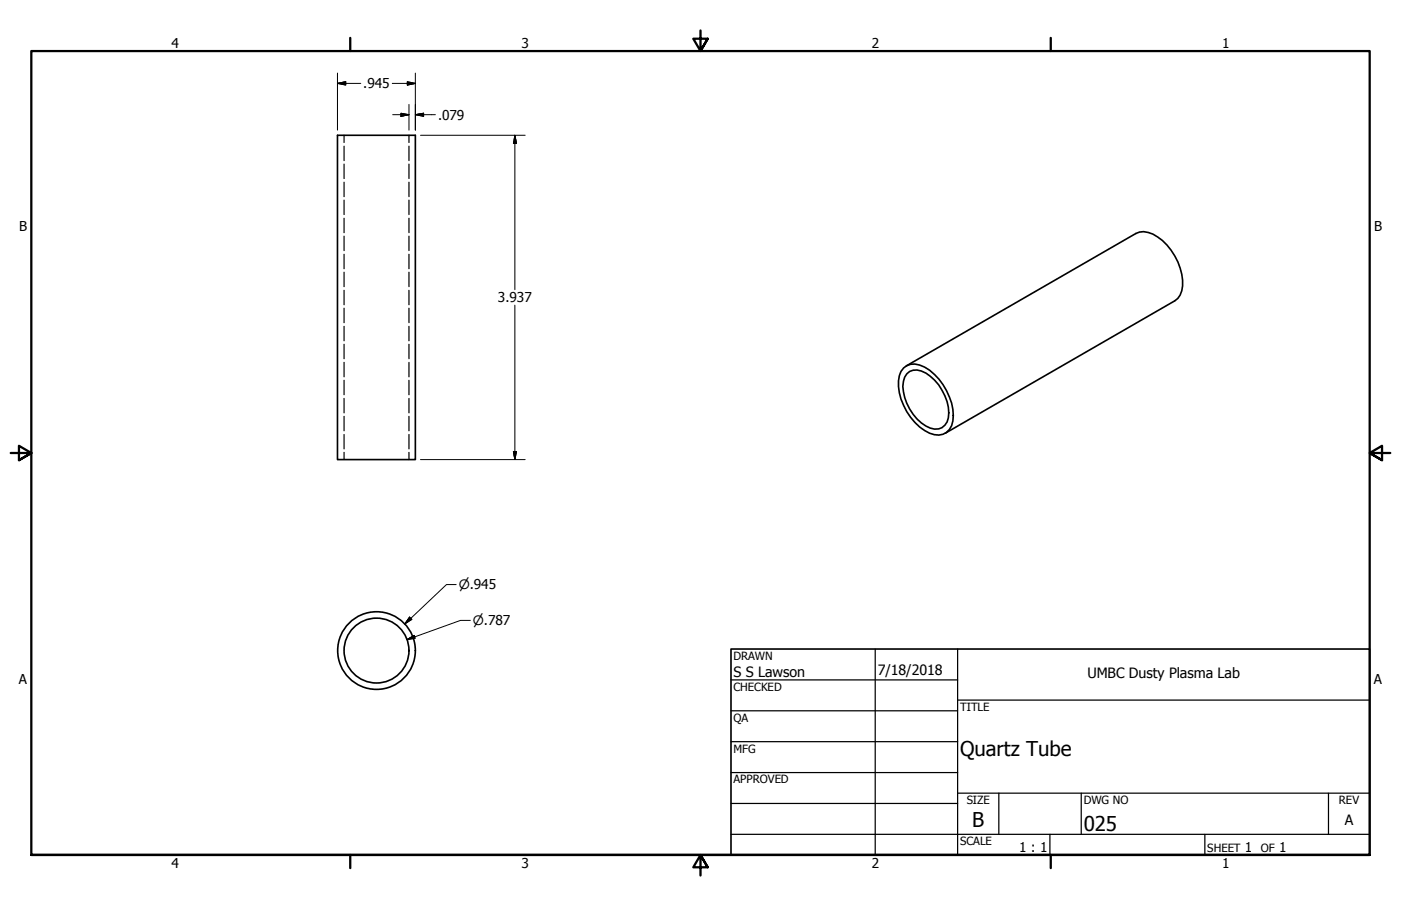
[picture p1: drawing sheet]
<svg xmlns="http://www.w3.org/2000/svg" width="432mm" height="279mm" viewBox="0 0 432 279" stroke-linecap="round" stroke-linejoin="round" font-family="sans-serif">
<!-- layer: Visible (ANSI) -->
<g fill="none" stroke="#000" stroke-width=".51">
<path d="M104 41.7h24v100h-24zM278.5 113.5a5.1 5.1 0 0 1 6.5-.3 18.2 18.2 0 0 1 8.7 16.6 4.8 4.8 0 0 1-7.2 3.8 17.9 17.9 0 0 1-9.6-16.1l.3-1.6 .5-1.3zM279.3 112.8l70.8-40.8a6.1 6.1 0 0 1 6.7 1.1 17.5 17.5 0 0 1 7.4 16.6l-.5 1.3-.7 1-.9 .8-70.8 40.8M279.5 115.3a4.3 4.3 0 0 1 5.9-.2 15.3 15.3 0 0 1 6.9 13.7 3.9 3.9 0 0 1-5.6 3.2 14.7 14.7 0 0 1-8.3-14.4l.4-1.3z"/>
<circle cx="116" cy="200.6" r="12"/>
<circle cx="116" cy="200.6" r="10"/>
</g>
<!-- layer: Hidden (ANSI) -->
<g fill="none" stroke="#000" stroke-width=".38">
<path d="M106 41.7v2.2M106 45.1v4.4M106 50.6v4.5M106 56.2v4.4M126 41.7v2.2M126 45.1v4.4M126 50.6v4.5M126 56.2v4.4M106 61.7v4.5M106 67.3v4.5M106 72.8v4.5M106 78.4v4.5"/>
<path d="M126 61.7v4.5M126 67.3v4.5M126 72.8v4.5M126 78.4v4.5M106 83.9v4.5M106 89.5v4.5M106 95.1v4.4M126 83.9v4.5M126 89.5v4.5M126 95.1v4.4M106 100.6v4.5M106 106.2v4.4"/>
<path d="M106 111.8v4.4M106 117.3v4.4M126 100.6v4.5M126 106.2v4.4M126 111.8v4.4M126 117.3v4.4M106 122.9v4.4M106 128.4v4.4M106 134v4.4M106 139.5v2.2M126 122.9v4.4M126 128.4v4.4"/>
<path d="M126 134v4.4M126 139.5v2.2"/>
</g>
<!-- layer: Border (ANSI) -->
<path d="M107.9 11.7v4M215.9 9.4v6.3l-2.2-3.8h4.4l-2.2 3.8 2.2-3.8M323.8 11.7v4M3.3 139.7h6.4l-3.9-2.2v4.4l3.9-2.2-3.9 2.2M428.5 139.7h-6.4l3.9-2.2v4.4l-3.9-2.2 3.9 2.2M9.7 263.7v-248h412.4v248h-412.4h412.4M107.9 263.7v4M218.1 267.5l-2.2-3.8 2.2 3.8h-4.4l2.2-3.8v6.3M323.8 263.7v4" fill="none" stroke="#000" stroke-width=".7"/>
<!-- layer: Title (ANSI) -->
<g fill="none" stroke="#000" stroke-width=".38">
<path d="M225.3 209.7h69.8M225.3 219.2h69.8M269.7 200.2v63.5M295.1 215.9h127M295.1 200.2v63.5M225.3 228.7h69.8M225.3 238.3h69.8M225.3 257.3h196.8M225.3 247.8h69.8M295.1 244.6h127M307.8 244.6v12.7M323.6 257.3v6.4"/>
<path d="M333.2 244.6v12.7M371.3 257.3v6.4M409.4 244.6v12.7"/>
</g>
<path d="M225.3 200.2h196.8v63.5h-196.8z" fill="none" stroke="#000" stroke-width=".51"/>
<!-- layer: Dimension (ANSI) -->
<g fill="none" stroke="#000" stroke-width=".31">
<path d="M104 25.7l2.6-.5v1zM104 25.7h7.2M104 22.5v17.6M120.9 25.7h7.1M121 35.4h5M123.6 34.9l2.4 .5-2.4 .5zM125.5 25.2l2.5 .5-2.5 .5zM126 32.2v7.9M128 35.4l2.6-.5v1zM128 35.4h6.2M128 22.5v17.6M129.6 41.7h32.3"/>
<path d="M158.7 41.7l.5 2.6h-1zM158.7 41.7v47.6M158.7 94.1v47.6M158.2 139.3h1l-.5 2.4zM129.6 141.7h32.3M125.5 197.2l2.1-1.2 .4 .8zM126.2 190.3l.7 .7-2.1 1.4zM140.6 180.3h-3l-12.8 12.1M145 191.3h-3.1l-16.4 5.9"/>
</g>
<g fill="#000" stroke="#000" stroke-width=".31">
<path d="M104 25.7l2.6-.5zM104 25.7l2.6-.5v1zM123.6 35.9l2.4-.5zM123.6 34.9l2.4 .5-2.4 .5zM125.5 26.2l2.5-.5zM125.5 25.2l2.5 .5-2.5 .5zM128 35.4l2.6-.5zM128 35.4l2.6-.5v1zM158.7 41.7l.5 2.6zM158.7 41.7l.5 2.6h-1zM158.2 139.3l.5 2.4zM158.2 139.3h1l-.5 2.4z"/>
<path d="M126.2 190.3l-1.4 2.1zM126.2 190.3l.7 .7-2.1 1.4zM125.5 197.2l2.1-1.2zM125.5 197.2l2.1-1.2 .4 .8z"/>
</g>
<g font-size="6.3">
<text x="295.9" y="233.1">Quartz Tube</text>
<text x="299.7" y="255.1">B</text>
<text x="334" y="256.4">025</text>
</g>
<g font-size="4.4">
<text x="226.1" y="208.9">S S Lawson</text>
<text x="270.5" y="208.2">7/18/2018</text>
<text x="335.2" y="209.2">UMBC Dusty Plasma Lab</text>
<text x="414.5" y="254.4">A</text>
</g>
<g font-size="4.2">
<text x="52.8" y="14.7">4</text>
<text x="160.8" y="14.7">3</text>
<text x="268.7" y="14.7">2</text>
<text x="376.7" y="14.7">1</text>
<text x="112" y="27.2">.945</text>
<text x="135" y="36.9">.079</text>
<text x="5.9" y="71.4">B</text>
<text x="423.5" y="71.4">B</text>
<text x="153.5" y="93.3">3.937</text>
<text x="5.8" y="211.1">A</text>
<text x="423.4" y="211.1">A</text>
<text x="314.1" y="262.9">1 : 1</text>
<text x="383.7" y="262.8">1</text>
<text x="394.2" y="262.8">1</text>
<text x="52.8" y="267.7">4</text>
<text x="160.8" y="267.7">3</text>
<text x="268.7" y="267.7">2</text>
<text x="376.7" y="267.7">1</text>
</g>
<g font-size="4">
<text x="141.4" y="181.7">⌀.945</text>
<text x="145.7" y="192.8">⌀.787</text>
</g>
<g font-size="3.5">
<text x="226.1" y="203.5">DRAWN</text>
<text x="226.1" y="213">CHECKED</text>
<text x="295.9" y="219.2">TITLE</text>
<text x="226.1" y="222.6">QA</text>
<text x="226.1" y="232.1">MFG</text>
<text x="226.1" y="241.6">APPROVED</text>
<text x="297.9" y="248">SIZE</text>
<text x="334" y="248">DWG NO</text>
<text x="412.7" y="247.9">REV</text>
<text x="295.9" y="260.7">SCALE</text>
<text x="372.1" y="262.8">SHEET</text>
<text x="388.6" y="262.8">OF</text>
</g>
</svg>
